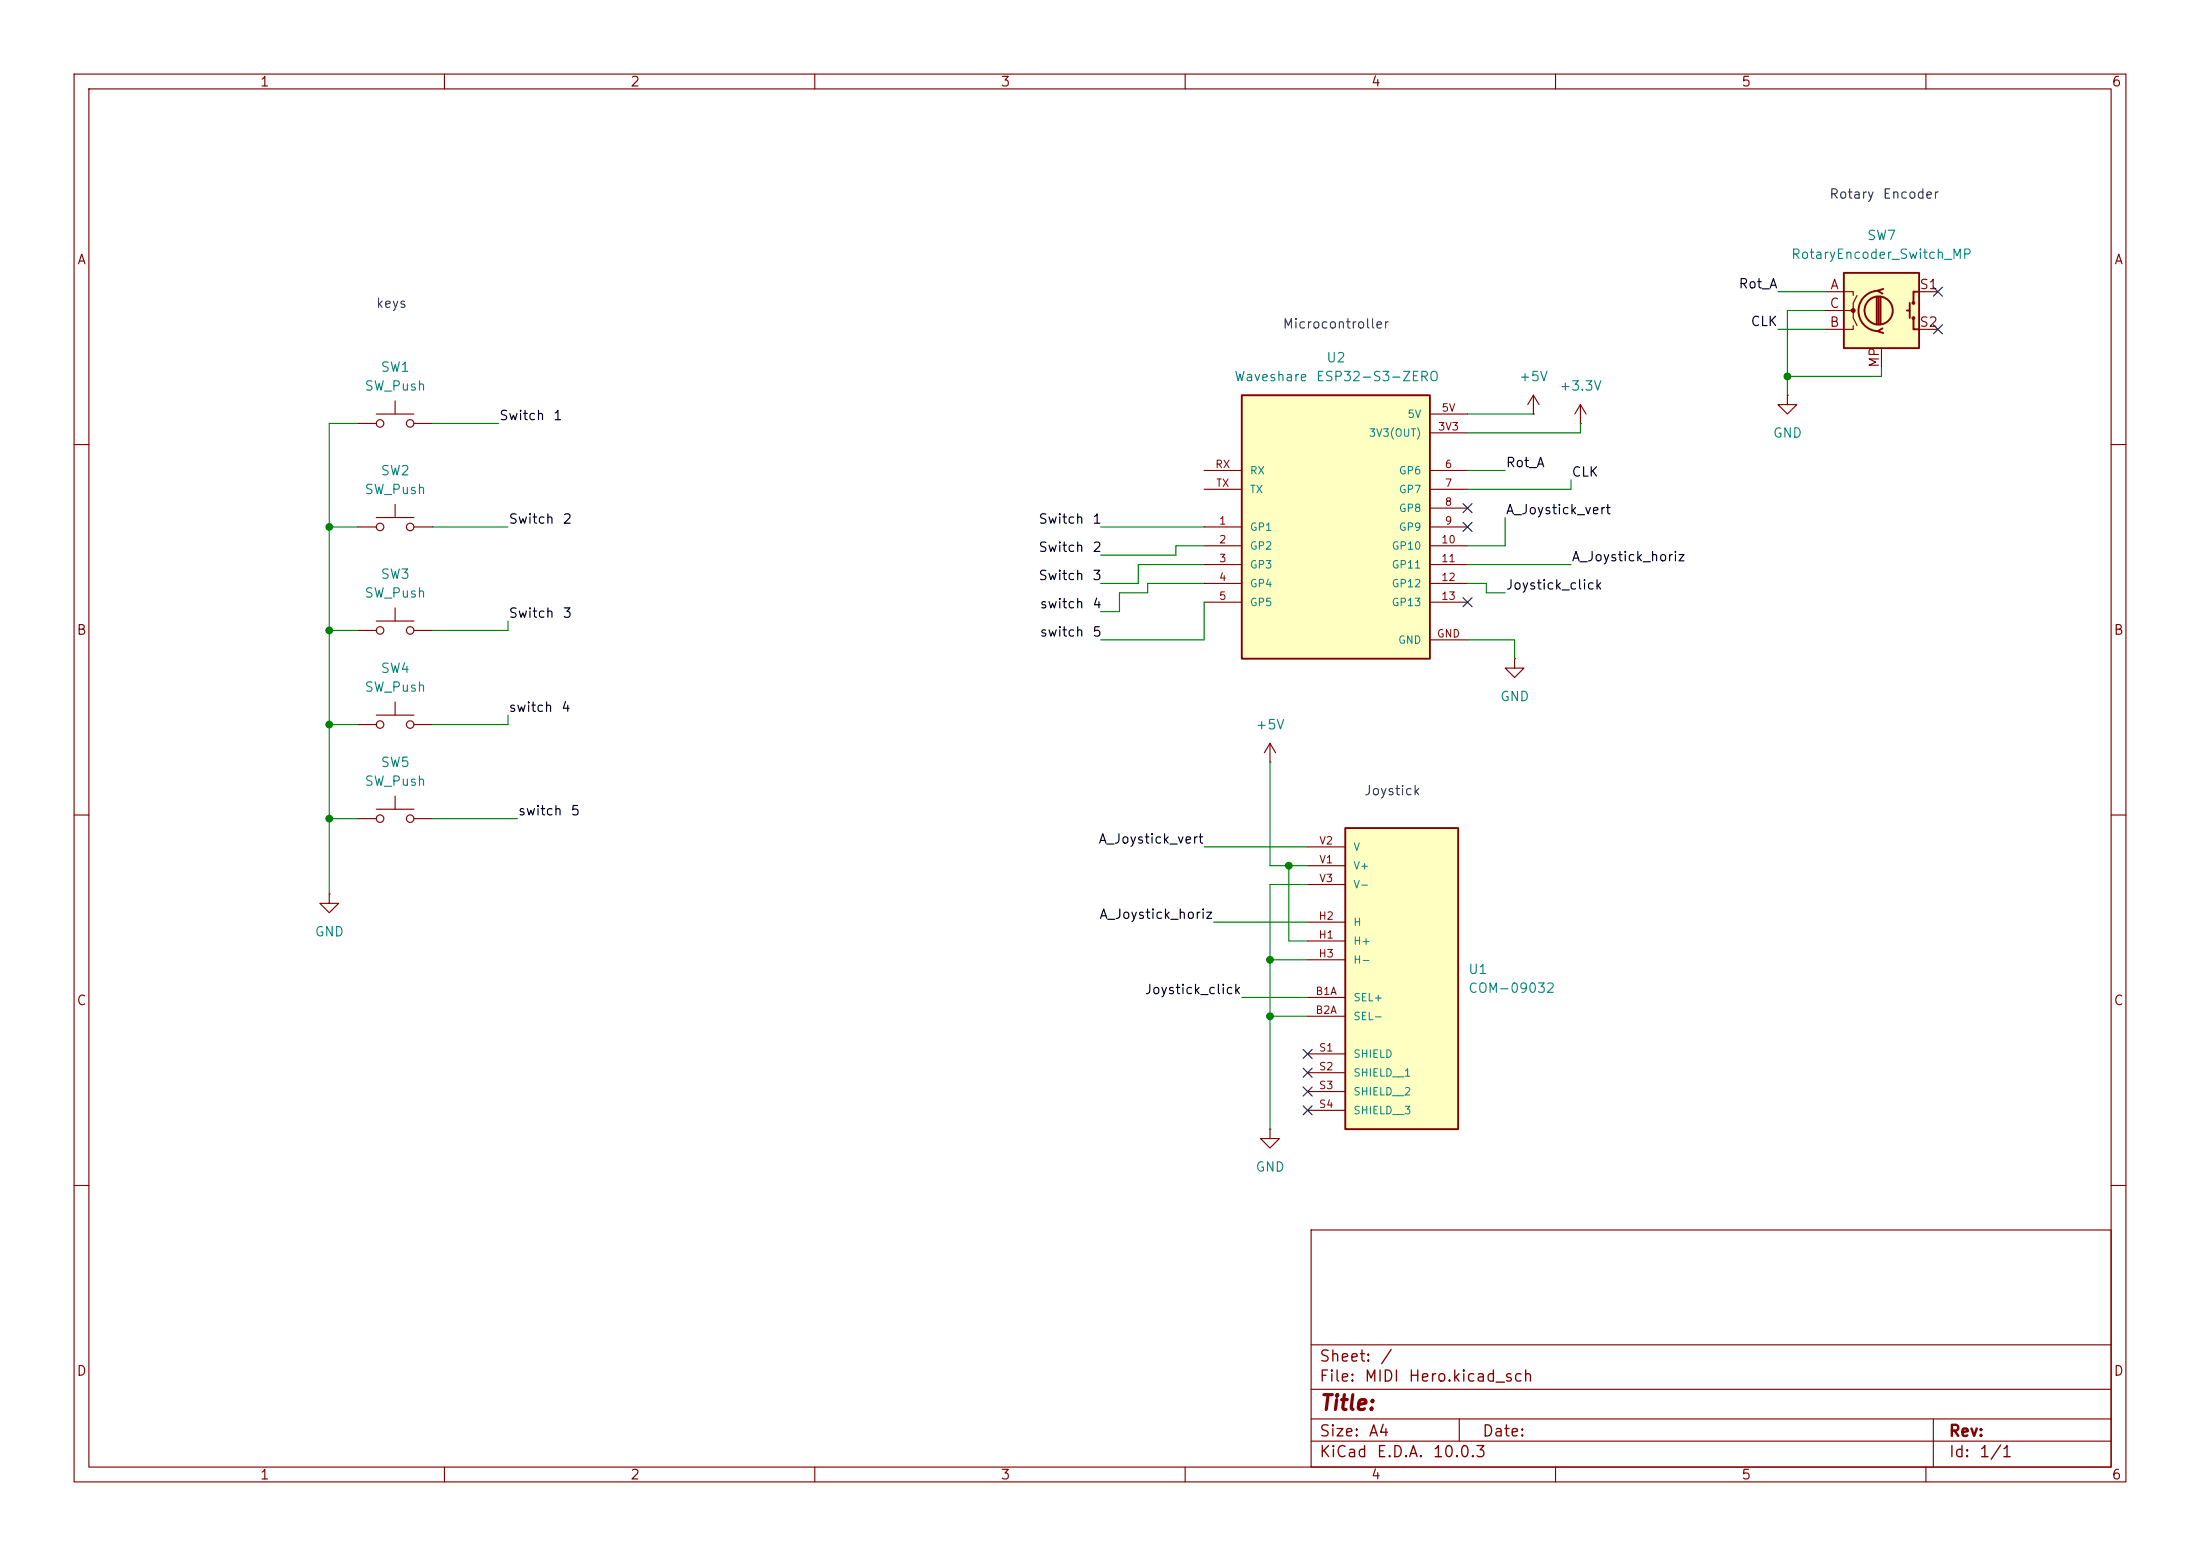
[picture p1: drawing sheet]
(kicad_sch
 (version 20260306)
 (generator "eeschema")
 (generator_version "10.0")
 (paper "A4")
 (lib_symbols
  (symbol "COM-09032:COM-09032"
   (pin_names
    (offset 1.016)) (exclude_from_sim no) (in_bom yes) (on_board yes)
   (in_pos_files yes)
   (duplicate_pin_numbers_are_jumpers no)
   (property "Reference" "U" (at -7.62 16.002 0) (show_name no) (do_not_autoplace no) (effects (font (size 1.27 1.27)) (justify left bottom)))
   (property "Value" "COM-09032" (at -7.62 -27.94 0) (show_name no) (do_not_autoplace no) (effects (font (size 1.27 1.27)) (justify left bottom)))
   (property "Footprint" "COM-09032:XDCR_COM-09032" (at 0 0 0) (show_name no) (do_not_autoplace no) (hide yes) (effects (font (size 1.27 1.27)) (justify bottom)))
   (property "Datasheet" "" (at 0 0 0) (show_name no) (do_not_autoplace no) (hide yes) (effects (font (size 1.27 1.27))))
   (property "Description" "" (at 0 0 0) (show_name no) (do_not_autoplace no) (hide yes) (effects (font (size 1.27 1.27))))
   (property "PARTREV" "N/A" (at 0 0 0) (show_name no) (do_not_autoplace no) (hide yes) (effects (font (size 1.27 1.27)) (justify bottom)))
   (property "STANDARD" "Manufacturer Recommendations" (at 0 0 0) (show_name no) (do_not_autoplace no) (hide yes) (effects (font (size 1.27 1.27)) (justify bottom)))
   (property "MAXIMUM_PACKAGE_HEIGHT" "30.1mm" (at 0 0 0) (show_name no) (do_not_autoplace no) (hide yes) (effects (font (size 1.27 1.27)) (justify bottom)))
   (property "MANUFACTURER" "SparkFun Electronics" (at 0 0 0) (show_name no) (do_not_autoplace no) (hide yes) (effects (font (size 1.27 1.27)) (justify bottom)))
   (symbol "COM-09032_0_0"
    (rectangle (start -7.62 -25.4) (end 7.62 15.24) (stroke (width 0.254) (type default)) (fill (type background)))
    (pin passive line (at -12.7 -7.62 0) (length 5.08) (name "SEL+" (effects (font (size 1.016 1.016)))) (number "B1A" (effects (font (size 1.016 1.016)))))
    (pin passive line (at -12.7 -10.16 0) (length 5.08) (name "SEL-" (effects (font (size 1.016 1.016)))) (number "B2A" (effects (font (size 1.016 1.016)))))
    (pin passive line (at -12.7 0 0) (length 5.08) (name "H+" (effects (font (size 1.016 1.016)))) (number "H1" (effects (font (size 1.016 1.016)))))
    (pin passive line (at -12.7 2.54 0) (length 5.08) (name "H" (effects (font (size 1.016 1.016)))) (number "H2" (effects (font (size 1.016 1.016)))))
    (pin passive line (at -12.7 -2.54 0) (length 5.08) (name "H-" (effects (font (size 1.016 1.016)))) (number "H3" (effects (font (size 1.016 1.016)))))
    (pin passive line (at -12.7 -15.24 0) (length 5.08) (name "SHIELD" (effects (font (size 1.016 1.016)))) (number "S1" (effects (font (size 1.016 1.016)))))
    (pin passive line (at -12.7 -17.78 0) (length 5.08) (name "SHIELD__1" (effects (font (size 1.016 1.016)))) (number "S2" (effects (font (size 1.016 1.016)))))
    (pin passive line (at -12.7 -20.32 0) (length 5.08) (name "SHIELD__2" (effects (font (size 1.016 1.016)))) (number "S3" (effects (font (size 1.016 1.016)))))
    (pin passive line (at -12.7 -22.86 0) (length 5.08) (name "SHIELD__3" (effects (font (size 1.016 1.016)))) (number "S4" (effects (font (size 1.016 1.016)))))
    (pin passive line (at -12.7 10.16 0) (length 5.08) (name "V+" (effects (font (size 1.016 1.016)))) (number "V1" (effects (font (size 1.016 1.016)))))
    (pin passive line (at -12.7 12.7 0) (length 5.08) (name "V" (effects (font (size 1.016 1.016)))) (number "V2" (effects (font (size 1.016 1.016)))))
    (pin passive line (at -12.7 7.62 0) (length 5.08) (name "V-" (effects (font (size 1.016 1.016)))) (number "V3" (effects (font (size 1.016 1.016))))))
   (embedded_fonts no))
  (symbol "Device:RotaryEncoder_Switch_MP"
   (pin_names
    (offset 0.254) (hide yes)) (exclude_from_sim no) (in_bom yes) (on_board yes)
   (in_pos_files yes)
   (duplicate_pin_numbers_are_jumpers no)
   (property "Reference" "SW" (at 0 8.89 0) (show_name no) (do_not_autoplace no) (effects (font (size 1.27 1.27))))
   (property "Value" "RotaryEncoder_Switch_MP" (at 0 6.35 0) (show_name no) (do_not_autoplace no) (effects (font (size 1.27 1.27))))
   (property "Footprint" "" (at -3.81 4.064 0) (show_name no) (do_not_autoplace no) (hide yes) (effects (font (size 1.27 1.27))))
   (property "Datasheet" "" (at 0 -12.7 0) (show_name no) (do_not_autoplace no) (hide yes) (effects (font (size 1.27 1.27))))
   (property "Description" "Rotary encoder, dual channel, incremental quadrate outputs, with switch and MP Pin" (at 0 -15.24 0) (show_name no) (do_not_autoplace no) (hide yes) (effects (font (size 1.27 1.27))))
   (symbol "RotaryEncoder_Switch_MP_0_1"
    (rectangle (start -5.08 5.08) (end 5.08 -5.08) (stroke (width 0.254) (type default)) (fill (type background)))
    (polyline (pts (xy -5.08 2.54) (xy -3.81 2.54) (xy -3.81 2.032)) (stroke (width 0) (type default)) (fill (type none)))
    (polyline (pts (xy -5.08 0) (xy -3.81 0) (xy -3.81 -1.016) (xy -3.302 -2.032)) (stroke (width 0) (type default)) (fill (type none)))
    (polyline (pts (xy -5.08 -2.54) (xy -3.81 -2.54) (xy -3.81 -2.032)) (stroke (width 0) (type default)) (fill (type none)))
    (polyline (pts (xy -4.318 0) (xy -3.81 0) (xy -3.81 1.016) (xy -3.302 2.032)) (stroke (width 0) (type default)) (fill (type none)))
    (circle (center -3.81 0) (radius 0.254) (stroke (width 0) (type default)) (fill (type outline)))
    (polyline (pts (xy -0.635 -1.778) (xy -0.635 1.778)) (stroke (width 0.254) (type default)) (fill (type none)))
    (circle (center -0.381 0) (radius 1.905) (stroke (width 0.254) (type default)) (fill (type none)))
    (polyline (pts (xy -0.381 -1.778) (xy -0.381 1.778)) (stroke (width 0.254) (type default)) (fill (type none)))
    (arc (start -0.381 -2.794) (mid -3.0988 -0.0635) (end -0.381 2.667) (stroke (width 0.254) (type default)) (fill (type none)))
    (polyline (pts (xy -0.127 1.778) (xy -0.127 -1.778)) (stroke (width 0.254) (type default)) (fill (type none)))
    (polyline (pts (xy 0.254 2.921) (xy -0.508 2.667) (xy 0.127 2.286)) (stroke (width 0.254) (type default)) (fill (type none)))
    (polyline (pts (xy 0.254 -3.048) (xy -0.508 -2.794) (xy 0.127 -2.413)) (stroke (width 0.254) (type default)) (fill (type none)))
    (polyline (pts (xy 3.81 1.016) (xy 3.81 -1.016)) (stroke (width 0.254) (type default)) (fill (type none)))
    (polyline (pts (xy 3.81 0) (xy 3.429 0)) (stroke (width 0.254) (type default)) (fill (type none)))
    (circle (center 4.318 1.016) (radius 0.127) (stroke (width 0.254) (type default)) (fill (type none)))
    (circle (center 4.318 -1.016) (radius 0.127) (stroke (width 0.254) (type default)) (fill (type none)))
    (polyline (pts (xy 5.08 2.54) (xy 4.318 2.54) (xy 4.318 1.016)) (stroke (width 0.254) (type default)) (fill (type none)))
    (polyline (pts (xy 5.08 -2.54) (xy 4.318 -2.54) (xy 4.318 -1.016)) (stroke (width 0.254) (type default)) (fill (type none))))
   (symbol "RotaryEncoder_Switch_MP_1_1"
    (pin passive line (at -7.62 2.54 0) (length 2.54) (name "A" (effects (font (size 1.27 1.27)))) (number "A" (effects (font (size 1.27 1.27)))))
    (pin passive line (at -7.62 -2.54 0) (length 2.54) (name "B" (effects (font (size 1.27 1.27)))) (number "B" (effects (font (size 1.27 1.27)))))
    (pin passive line (at -7.62 0 0) (length 2.54) (name "C" (effects (font (size 1.27 1.27)))) (number "C" (effects (font (size 1.27 1.27)))))
    (pin passive line (at 0 -7.62 90) (length 2.54) (name "MP" (effects (font (size 1.27 1.27)))) (number "MP" (effects (font (size 1.27 1.27)))))
    (pin passive line (at 7.62 2.54 180) (length 2.54) (name "S1" (effects (font (size 1.27 1.27)))) (number "S1" (effects (font (size 1.27 1.27)))))
    (pin passive line (at 7.62 -2.54 180) (length 2.54) (name "S2" (effects (font (size 1.27 1.27)))) (number "S2" (effects (font (size 1.27 1.27))))))
   (embedded_fonts no))
  (symbol "Hackclub Symbols:Waveshare ESP32-S3-ZERO"
   (pin_names
    (offset 1.016)) (exclude_from_sim no) (in_bom yes) (on_board yes)
   (in_pos_files yes)
   (duplicate_pin_numbers_are_jumpers no)
   (property "Reference" "U" (at -12.7 18.542 0) (show_name no) (do_not_autoplace no) (effects (font (size 1.27 1.27)) (justify left bottom)))
   (property "Value" "Waveshare ESP32-S3-ZERO" (at -12.7 -20.32 0) (show_name no) (do_not_autoplace no) (effects (font (size 1.27 1.27)) (justify left bottom)))
   (property "Footprint" "Hackclub Footprints:Waveshare ESP32-S3-Zero" (at 0 0 0) (show_name no) (do_not_autoplace no) (hide yes) (effects (font (size 1.27 1.27)) (justify bottom)))
   (property "Datasheet" "" (at 0 0 0) (show_name no) (do_not_autoplace no) (hide yes) (effects (font (size 1.27 1.27))))
   (property "Description" "ESP32-S3 Mini Development Board, Based on ESP32-S3FH4R2 Dual-Core Processor, 240MHz Running Frequency, 2.4GHz Wi-Fi & Bluetooth 5" (at 0 0 0) (show_name no) (do_not_autoplace no) (hide yes) (effects (font (size 1.27 1.27)) (justify bottom)))
   (property "MF" "Waveshare Electronics" (at 0 0 0) (show_name no) (do_not_autoplace no) (hide yes) (effects (font (size 1.27 1.27)) (justify bottom)))
   (property "MAXIMUM_PACKAGE_HEIGHT" "4.35mm" (at 0 0 0) (show_name no) (do_not_autoplace no) (hide yes) (effects (font (size 1.27 1.27)) (justify bottom)))
   (property "CREATOR" "ANA" (at 0 0 0) (show_name no) (do_not_autoplace no) (hide yes) (effects (font (size 1.27 1.27)) (justify bottom)))
   (property "Price" "None" (at 0 0 0) (show_name no) (do_not_autoplace no) (hide yes) (effects (font (size 1.27 1.27)) (justify bottom)))
   (property "Package" "None" (at 0 0 0) (show_name no) (do_not_autoplace no) (hide yes) (effects (font (size 1.27 1.27)) (justify bottom)))
   (property "Check_prices" "https://www.snapeda.com/parts/ESP32-S3-Zero/Waveshare+Electronics/view-part/?ref=eda" (at 0 0 0) (show_name no) (do_not_autoplace no) (hide yes) (effects (font (size 1.27 1.27)) (justify bottom)))
   (property "STANDARD" "Manufacturer Recommendations" (at 0 0 0) (show_name no) (do_not_autoplace no) (hide yes) (effects (font (size 1.27 1.27)) (justify bottom)))
   (property "PARTREV" "NA" (at 0 0 0) (show_name no) (do_not_autoplace no) (hide yes) (effects (font (size 1.27 1.27)) (justify bottom)))
   (property "VERIFIER" "RODRIGO" (at 0 0 0) (show_name no) (do_not_autoplace no) (hide yes) (effects (font (size 1.27 1.27)) (justify bottom)))
   (property "SnapEDA_Link" "https://www.snapeda.com/parts/ESP32-S3-Zero/Waveshare+Electronics/view-part/?ref=snap" (at 0 0 0) (show_name no) (do_not_autoplace no) (hide yes) (effects (font (size 1.27 1.27)) (justify bottom)))
   (property "MP" "ESP32-S3-Zero" (at 0 0 0) (show_name no) (do_not_autoplace no) (hide yes) (effects (font (size 1.27 1.27)) (justify bottom)))
   (property "Availability" "Not in stock" (at 0 0 0) (show_name no) (do_not_autoplace no) (hide yes) (effects (font (size 1.27 1.27)) (justify bottom)))
   (property "MANUFACTURER" "Waveshare" (at 0 0 0) (show_name no) (do_not_autoplace no) (hide yes) (effects (font (size 1.27 1.27)) (justify bottom)))
   (symbol "Waveshare ESP32-S3-ZERO_0_0"
    (rectangle (start -12.7 -17.78) (end 12.7 17.78) (stroke (width 0.254) (type default)) (fill (type background)))
    (pin bidirectional line (at -17.78 0 0) (length 5.08) (name "GP1" (effects (font (size 1.016 1.016)))) (number "1" (effects (font (size 1.016 1.016)))))
    (pin bidirectional line (at -17.78 -2.54 0) (length 5.08) (name "GP2" (effects (font (size 1.016 1.016)))) (number "2" (effects (font (size 1.016 1.016)))))
    (pin bidirectional line (at -17.78 -5.08 0) (length 5.08) (name "GP3" (effects (font (size 1.016 1.016)))) (number "3" (effects (font (size 1.016 1.016)))))
    (pin power_in line (at 17.78 12.7 180) (length 5.08) (name "3V3(OUT)" (effects (font (size 1.016 1.016)))) (number "3V3" (effects (font (size 1.016 1.016)))))
    (pin bidirectional line (at -17.78 -7.62 0) (length 5.08) (name "GP4" (effects (font (size 1.016 1.016)))) (number "4" (effects (font (size 1.016 1.016)))))
    (pin bidirectional line (at -17.78 -10.16 0) (length 5.08) (name "GP5" (effects (font (size 1.016 1.016)))) (number "5" (effects (font (size 1.016 1.016)))))
    (pin power_in line (at 17.78 15.24 180) (length 5.08) (name "5V" (effects (font (size 1.016 1.016)))) (number "5V" (effects (font (size 1.016 1.016)))))
    (pin bidirectional line (at 17.78 7.62 180) (length 5.08) (name "GP6" (effects (font (size 1.016 1.016)))) (number "6" (effects (font (size 1.016 1.016)))))
    (pin bidirectional line (at 17.78 5.08 180) (length 5.08) (name "GP7" (effects (font (size 1.016 1.016)))) (number "7" (effects (font (size 1.016 1.016)))))
    (pin bidirectional line (at 17.78 2.54 180) (length 5.08) (name "GP8" (effects (font (size 1.016 1.016)))) (number "8" (effects (font (size 1.016 1.016)))))
    (pin bidirectional line (at 17.78 0 180) (length 5.08) (name "GP9" (effects (font (size 1.016 1.016)))) (number "9" (effects (font (size 1.016 1.016)))))
    (pin bidirectional line (at 17.78 -2.54 180) (length 5.08) (name "GP10" (effects (font (size 1.016 1.016)))) (number "10" (effects (font (size 1.016 1.016)))))
    (pin bidirectional line (at 17.78 -5.08 180) (length 5.08) (name "GP11" (effects (font (size 1.016 1.016)))) (number "11" (effects (font (size 1.016 1.016)))))
    (pin bidirectional line (at 17.78 -7.62 180) (length 5.08) (name "GP12" (effects (font (size 1.016 1.016)))) (number "12" (effects (font (size 1.016 1.016)))))
    (pin bidirectional line (at 17.78 -10.16 180) (length 5.08) (name "GP13" (effects (font (size 1.016 1.016)))) (number "13" (effects (font (size 1.016 1.016)))))
    (pin power_in line (at 17.78 -15.24 180) (length 5.08) (name "GND" (effects (font (size 1.016 1.016)))) (number "GND" (effects (font (size 1.016 1.016)))))
    (pin input line (at -17.78 7.62 0) (length 5.08) (name "RX" (effects (font (size 1.016 1.016)))) (number "RX" (effects (font (size 1.016 1.016)))))
    (pin output line (at -17.78 5.08 0) (length 5.08) (name "TX" (effects (font (size 1.016 1.016)))) (number "TX" (effects (font (size 1.016 1.016))))))
   (embedded_fonts no))
  (symbol "Switch:SW_Push"
   (pin_numbers (hide yes))
   (pin_names
    (offset 1.016) (hide yes)) (exclude_from_sim no) (in_bom yes) (on_board yes)
   (in_pos_files yes)
   (duplicate_pin_numbers_are_jumpers no)
   (property "Reference" "SW" (at 1.27 2.54 0) (show_name no) (do_not_autoplace no) (effects (font (size 1.27 1.27)) (justify left)))
   (property "Value" "SW_Push" (at 0 -1.524 0) (show_name no) (do_not_autoplace no) (effects (font (size 1.27 1.27))))
   (property "Footprint" "" (at 0 5.08 0) (show_name no) (do_not_autoplace no) (hide yes) (effects (font (size 1.27 1.27))))
   (property "Datasheet" "" (at 0 5.08 0) (show_name no) (do_not_autoplace no) (hide yes) (effects (font (size 1.27 1.27))))
   (property "Description" "Push button switch, generic, two pins" (at 0 0 0) (show_name no) (do_not_autoplace no) (hide yes) (effects (font (size 1.27 1.27))))
   (symbol "SW_Push_0_1"
    (circle (center -2.032 0) (radius 0.508) (stroke (width 0) (type default)) (fill (type none)))
    (polyline (pts (xy 0 1.27) (xy 0 3.048)) (stroke (width 0) (type default)) (fill (type none)))
    (circle (center 2.032 0) (radius 0.508) (stroke (width 0) (type default)) (fill (type none)))
    (polyline (pts (xy 2.54 1.27) (xy -2.54 1.27)) (stroke (width 0) (type default)) (fill (type none)))
    (pin passive line (at -5.08 0 0) (length 2.54) (name "1" (effects (font (size 1.27 1.27)))) (number "1" (effects (font (size 1.27 1.27)))))
    (pin passive line (at 5.08 0 180) (length 2.54) (name "2" (effects (font (size 1.27 1.27)))) (number "2" (effects (font (size 1.27 1.27))))))
   (embedded_fonts no))
  (symbol "power:+3.3V"
   (power global)
   (pin_numbers (hide yes))
   (pin_names
    (offset 0) (hide yes)) (exclude_from_sim no) (in_bom yes) (on_board yes)
   (in_pos_files yes)
   (duplicate_pin_numbers_are_jumpers no)
   (property "Reference" "#PWR" (at 0 -3.81 0) (show_name no) (do_not_autoplace no) (hide yes) (effects (font (size 1.27 1.27))))
   (property "Value" "+3.3V" (at 0 3.556 0) (show_name no) (do_not_autoplace no) (effects (font (size 1.27 1.27))))
   (property "Footprint" "" (at 0 0 0) (show_name no) (do_not_autoplace no) (hide yes) (effects (font (size 1.27 1.27))))
   (property "Datasheet" "" (at 0 0 0) (show_name no) (do_not_autoplace no) (hide yes) (effects (font (size 1.27 1.27))))
   (property "Description" "Power symbol creates a global label with name \"+3.3V\"" (at 0 0 0) (show_name no) (do_not_autoplace no) (hide yes) (effects (font (size 1.27 1.27))))
   (symbol "+3.3V_0_1"
    (polyline (pts (xy -0.762 1.27) (xy 0 2.54)) (stroke (width 0) (type default)) (fill (type none)))
    (polyline (pts (xy 0 2.54) (xy 0.762 1.27)) (stroke (width 0) (type default)) (fill (type none)))
    (polyline (pts (xy 0 0) (xy 0 2.54)) (stroke (width 0) (type default)) (fill (type none))))
   (symbol "+3.3V_1_1"
    (pin power_in line (at 0 0 90) (length 0) (name "" (effects (font (size 1.27 1.27)))) (number "1" (effects (font (size 1.27 1.27))))))
   (embedded_fonts no))
  (symbol "power:+5V"
   (power global)
   (pin_numbers (hide yes))
   (pin_names
    (offset 0) (hide yes)) (exclude_from_sim no) (in_bom yes) (on_board yes)
   (in_pos_files yes)
   (duplicate_pin_numbers_are_jumpers no)
   (property "Reference" "#PWR" (at 0 -3.81 0) (show_name no) (do_not_autoplace no) (hide yes) (effects (font (size 1.27 1.27))))
   (property "Value" "+5V" (at 0 3.556 0) (show_name no) (do_not_autoplace no) (effects (font (size 1.27 1.27))))
   (property "Footprint" "" (at 0 0 0) (show_name no) (do_not_autoplace no) (hide yes) (effects (font (size 1.27 1.27))))
   (property "Datasheet" "" (at 0 0 0) (show_name no) (do_not_autoplace no) (hide yes) (effects (font (size 1.27 1.27))))
   (property "Description" "Power symbol creates a global label with name \"+5V\"" (at 0 0 0) (show_name no) (do_not_autoplace no) (hide yes) (effects (font (size 1.27 1.27))))
   (symbol "+5V_0_1"
    (polyline (pts (xy -0.762 1.27) (xy 0 2.54)) (stroke (width 0) (type default)) (fill (type none)))
    (polyline (pts (xy 0 2.54) (xy 0.762 1.27)) (stroke (width 0) (type default)) (fill (type none)))
    (polyline (pts (xy 0 0) (xy 0 2.54)) (stroke (width 0) (type default)) (fill (type none))))
   (symbol "+5V_1_1"
    (pin power_in line (at 0 0 90) (length 0) (name "" (effects (font (size 1.27 1.27)))) (number "1" (effects (font (size 1.27 1.27))))))
   (embedded_fonts no))
  (symbol "power:GND"
   (power global)
   (pin_numbers (hide yes))
   (pin_names
    (offset 0) (hide yes)) (exclude_from_sim no) (in_bom yes) (on_board yes)
   (in_pos_files yes)
   (duplicate_pin_numbers_are_jumpers no)
   (property "Reference" "#PWR" (at 0 -6.35 0) (show_name no) (do_not_autoplace no) (hide yes) (effects (font (size 1.27 1.27))))
   (property "Value" "GND" (at 0 -3.81 0) (show_name no) (do_not_autoplace no) (effects (font (size 1.27 1.27))))
   (property "Footprint" "" (at 0 0 0) (show_name no) (do_not_autoplace no) (hide yes) (effects (font (size 1.27 1.27))))
   (property "Datasheet" "" (at 0 0 0) (show_name no) (do_not_autoplace no) (hide yes) (effects (font (size 1.27 1.27))))
   (property "Description" "Power symbol creates a global label with name \"GND\" , ground" (at 0 0 0) (show_name no) (do_not_autoplace no) (hide yes) (effects (font (size 1.27 1.27))))
   (symbol "GND_0_1"
    (polyline (pts (xy 0 0) (xy 0 -1.27) (xy 1.27 -1.27) (xy 0 -2.54) (xy -1.27 -1.27) (xy 0 -1.27)) (stroke (width 0) (type default)) (fill (type none))))
   (symbol "GND_1_1"
    (pin power_in line (at 0 0 270) (length 0) (name "" (effects (font (size 1.27 1.27)))) (number "1" (effects (font (size 1.27 1.27))))))
   (embedded_fonts no)))
 (text "keys"
  (exclude_from_sim no)
  (at 52.832 41.148 0)
  (effects (font (size 1.27 1.27))))
 (text "Microcontroller"
  (exclude_from_sim no)
  (at 180.34 43.942 0)
  (effects (font (size 1.27 1.27))))
 (text "Rotary Encoder"
  (exclude_from_sim no)
  (at 254.254 26.416 0)
  (effects (font (size 1.27 1.27))))
 (text "Joystick"
  (exclude_from_sim no)
  (at 187.96 106.934 0)
  (effects (font (size 1.27 1.27))))
 (junction
  (at 171.45 129.54)
  (diameter 0)
  (color 0 0 0 0))
 (junction
  (at 44.45 85.09)
  (diameter 0)
  (color 0 0 0 0))
 (junction
  (at 44.45 110.49)
  (diameter 0)
  (color 0 0 0 0))
 (junction
  (at 171.45 137.16)
  (diameter 0)
  (color 0 0 0 0))
 (junction
  (at 44.45 71.12)
  (diameter 0)
  (color 0 0 0 0))
 (junction
  (at 173.99 116.84)
  (diameter 0)
  (color 0 0 0 0))
 (junction
  (at 44.45 97.79)
  (diameter 0)
  (color 0 0 0 0))
 (junction
  (at 241.3 50.8)
  (diameter 0)
  (color 0 0 0 0))
 (no_connect
  (at 176.53 144.78))
 (no_connect
  (at 176.53 147.32))
 (no_connect
  (at 198.12 71.12))
 (no_connect
  (at 198.12 68.58))
 (no_connect
  (at 261.62 39.37))
 (no_connect
  (at 176.53 142.24))
 (no_connect
  (at 198.12 81.28))
 (no_connect
  (at 176.53 149.86))
 (no_connect
  (at 261.62 44.45))
 (wire
  (pts (xy 241.3 50.8) (xy 254 50.8))
  (stroke (width 0) (type default)))
 (wire
  (pts (xy 148.59 71.12) (xy 162.56 71.12))
  (stroke (width 0) (type default)))
 (wire
  (pts (xy 198.12 73.66) (xy 203.2 73.66))
  (stroke (width 0) (type default)))
 (wire
  (pts (xy 68.58 97.79) (xy 68.58 96.52))
  (stroke (width 0) (type default)))
 (wire
  (pts (xy 154.94 78.74) (xy 162.56 78.74))
  (stroke (width 0) (type default)))
 (wire
  (pts (xy 48.26 57.15) (xy 44.45 57.15))
  (stroke (width 0) (type default)))
 (wire
  (pts (xy 173.99 116.84) (xy 171.45 116.84))
  (stroke (width 0) (type default)))
 (wire
  (pts (xy 200.66 78.74) (xy 198.12 78.74))
  (stroke (width 0) (type default)))
 (wire
  (pts (xy 198.12 58.42) (xy 213.36 58.42))
  (stroke (width 0) (type default)))
 (wire
  (pts (xy 163.83 124.46) (xy 176.53 124.46))
  (stroke (width 0) (type default)))
 (wire
  (pts (xy 162.56 114.3) (xy 176.53 114.3))
  (stroke (width 0) (type default)))
 (wire
  (pts (xy 158.75 73.66) (xy 162.56 73.66))
  (stroke (width 0) (type default)))
 (wire
  (pts (xy 246.38 41.91) (xy 241.3 41.91))
  (stroke (width 0) (type default)))
 (wire
  (pts (xy 241.3 41.91) (xy 241.3 50.8))
  (stroke (width 0) (type default)))
 (wire
  (pts (xy 44.45 85.09) (xy 44.45 97.79))
  (stroke (width 0) (type default)))
 (wire
  (pts (xy 171.45 116.84) (xy 171.45 102.87))
  (stroke (width 0) (type default)))
 (wire
  (pts (xy 58.42 71.12) (xy 68.58 71.12))
  (stroke (width 0) (type default)))
 (wire
  (pts (xy 204.47 86.36) (xy 204.47 88.9))
  (stroke (width 0) (type default)))
 (wire
  (pts (xy 198.12 66.04) (xy 212.09 66.04))
  (stroke (width 0) (type default)))
 (wire
  (pts (xy 44.45 71.12) (xy 48.26 71.12))
  (stroke (width 0) (type default)))
 (wire
  (pts (xy 148.59 74.93) (xy 158.75 74.93))
  (stroke (width 0) (type default)))
 (wire
  (pts (xy 68.58 85.09) (xy 68.58 83.82))
  (stroke (width 0) (type default)))
 (wire
  (pts (xy 151.13 82.55) (xy 151.13 80.01))
  (stroke (width 0) (type default)))
 (wire
  (pts (xy 44.45 57.15) (xy 44.45 71.12))
  (stroke (width 0) (type default)))
 (wire
  (pts (xy 58.42 97.79) (xy 68.58 97.79))
  (stroke (width 0) (type default)))
 (wire
  (pts (xy 48.26 110.49) (xy 44.45 110.49))
  (stroke (width 0) (type default)))
 (wire
  (pts (xy 44.45 85.09) (xy 48.26 85.09))
  (stroke (width 0) (type default)))
 (wire
  (pts (xy 44.45 97.79) (xy 48.26 97.79))
  (stroke (width 0) (type default)))
 (wire
  (pts (xy 200.66 80.01) (xy 203.2 80.01))
  (stroke (width 0) (type default)))
 (wire
  (pts (xy 240.03 39.37) (xy 246.38 39.37))
  (stroke (width 0) (type default)))
 (wire
  (pts (xy 176.53 127) (xy 173.99 127))
  (stroke (width 0) (type default)))
 (wire
  (pts (xy 212.09 76.2) (xy 198.12 76.2))
  (stroke (width 0) (type default)))
 (wire
  (pts (xy 44.45 97.79) (xy 44.45 110.49))
  (stroke (width 0) (type default)))
 (wire
  (pts (xy 176.53 119.38) (xy 171.45 119.38))
  (stroke (width 0) (type default)))
 (wire
  (pts (xy 173.99 127) (xy 173.99 116.84))
  (stroke (width 0) (type default)))
 (wire
  (pts (xy 167.64 134.62) (xy 176.53 134.62))
  (stroke (width 0) (type default)))
 (wire
  (pts (xy 58.42 85.09) (xy 68.58 85.09))
  (stroke (width 0) (type default)))
 (wire
  (pts (xy 58.42 110.49) (xy 69.85 110.49))
  (stroke (width 0) (type default)))
 (wire
  (pts (xy 158.75 74.93) (xy 158.75 73.66))
  (stroke (width 0) (type default)))
 (wire
  (pts (xy 171.45 129.54) (xy 176.53 129.54))
  (stroke (width 0) (type default)))
 (wire
  (pts (xy 171.45 137.16) (xy 176.53 137.16))
  (stroke (width 0) (type default)))
 (wire
  (pts (xy 213.36 58.42) (xy 213.36 57.15))
  (stroke (width 0) (type default)))
 (wire
  (pts (xy 153.67 78.74) (xy 153.67 76.2))
  (stroke (width 0) (type default)))
 (wire
  (pts (xy 58.42 57.15) (xy 67.31 57.15))
  (stroke (width 0) (type default)))
 (wire
  (pts (xy 162.56 86.36) (xy 148.59 86.36))
  (stroke (width 0) (type default)))
 (wire
  (pts (xy 176.53 116.84) (xy 173.99 116.84))
  (stroke (width 0) (type default)))
 (wire
  (pts (xy 212.09 66.04) (xy 212.09 64.77))
  (stroke (width 0) (type default)))
 (wire
  (pts (xy 148.59 82.55) (xy 151.13 82.55))
  (stroke (width 0) (type default)))
 (wire
  (pts (xy 198.12 63.5) (xy 203.2 63.5))
  (stroke (width 0) (type default)))
 (wire
  (pts (xy 44.45 110.49) (xy 44.45 120.65))
  (stroke (width 0) (type default)))
 (wire
  (pts (xy 148.59 78.74) (xy 153.67 78.74))
  (stroke (width 0) (type default)))
 (wire
  (pts (xy 44.45 71.12) (xy 44.45 85.09))
  (stroke (width 0) (type default)))
 (wire
  (pts (xy 240.03 44.45) (xy 246.38 44.45))
  (stroke (width 0) (type default)))
 (wire
  (pts (xy 162.56 81.28) (xy 162.56 86.36))
  (stroke (width 0) (type default)))
 (wire
  (pts (xy 171.45 129.54) (xy 171.45 137.16))
  (stroke (width 0) (type default)))
 (wire
  (pts (xy 153.67 76.2) (xy 162.56 76.2))
  (stroke (width 0) (type default)))
 (wire
  (pts (xy 171.45 119.38) (xy 171.45 129.54))
  (stroke (width 0) (type default)))
 (wire
  (pts (xy 198.12 55.88) (xy 207.01 55.88))
  (stroke (width 0) (type default)))
 (wire
  (pts (xy 254 50.8) (xy 254 49.53))
  (stroke (width 0) (type default)))
 (wire
  (pts (xy 241.3 50.8) (xy 241.3 53.34))
  (stroke (width 0) (type default)))
 (wire
  (pts (xy 154.94 80.01) (xy 154.94 78.74))
  (stroke (width 0) (type default)))
 (wire
  (pts (xy 203.2 73.66) (xy 203.2 69.85))
  (stroke (width 0) (type default)))
 (wire
  (pts (xy 200.66 80.01) (xy 200.66 78.74))
  (stroke (width 0) (type default)))
 (wire
  (pts (xy 151.13 80.01) (xy 154.94 80.01))
  (stroke (width 0) (type default)))
 (wire
  (pts (xy 198.12 86.36) (xy 204.47 86.36))
  (stroke (width 0) (type default)))
 (wire
  (pts (xy 171.45 137.16) (xy 171.45 152.4))
  (stroke (width 0) (type default)))
 (label "Switch 3"
  (at 68.58 83.82 0)
  (effects (font (size 1.27 1.27)) (justify left bottom)))
 (label "A_Joystick_vert"
  (at 203.2 69.85 0)
  (effects (font (size 1.27 1.27)) (justify left bottom)))
 (label "Switch 1"
  (at 67.31 57.15 0)
  (effects (font (size 1.27 1.27)) (justify left bottom)))
 (label "CLK"
  (at 240.03 44.45 180)
  (effects (font (size 1.27 1.27)) (justify right bottom)))
 (label "switch 5"
  (at 69.85 110.49 0)
  (effects (font (size 1.27 1.27)) (justify left bottom)))
 (label "Joystick_click"
  (at 203.2 80.01 0)
  (effects (font (size 1.27 1.27)) (justify left bottom)))
 (label "Joystick_click"
  (at 167.64 134.62 180)
  (effects (font (size 1.27 1.27)) (justify right bottom)))
 (label "Switch 2"
  (at 68.58 71.12 0)
  (effects (font (size 1.27 1.27)) (justify left bottom)))
 (label "A_Joystick_vert"
  (at 162.56 114.3 180)
  (effects (font (size 1.27 1.27)) (justify right bottom)))
 (label "CLK"
  (at 212.09 64.77 0)
  (effects (font (size 1.27 1.27)) (justify left bottom)))
 (label "Rot_A"
  (at 240.03 39.37 180)
  (effects (font (size 1.27 1.27)) (justify right bottom)))
 (label "switch 5"
  (at 148.59 86.36 180)
  (effects (font (size 1.27 1.27)) (justify right bottom)))
 (label "switch 4"
  (at 68.58 96.52 0)
  (effects (font (size 1.27 1.27)) (justify left bottom)))
 (label "A_Joystick_horiz"
  (at 163.83 124.46 180)
  (effects (font (size 1.27 1.27)) (justify right bottom)))
 (label "Rot_A"
  (at 203.2 63.5 0)
  (effects (font (size 1.27 1.27)) (justify left bottom)))
 (label "Switch 1"
  (at 148.59 71.12 180)
  (effects (font (size 1.27 1.27)) (justify right bottom)))
 (label "Switch 3"
  (at 148.59 78.74 180)
  (effects (font (size 1.27 1.27)) (justify right bottom)))
 (label "A_Joystick_horiz"
  (at 212.09 76.2 0)
  (effects (font (size 1.27 1.27)) (justify left bottom)))
 (label "Switch 2"
  (at 148.59 74.93 180)
  (effects (font (size 1.27 1.27)) (justify right bottom)))
 (label "switch 4"
  (at 148.59 82.55 180)
  (effects (font (size 1.27 1.27)) (justify right bottom)))
 (symbol
  (lib_id "power:+3.3V")
  (at 213.36 57.15 0)
  (unit 1)
  (body_style 1)
  (exclude_from_sim no)
  (in_bom yes)
  (on_board yes)
  (in_pos_files yes)
  (dnp no)
  (fields_autoplaced yes)
  (property "Reference" "#PWR04" (at 213.36 60.96 0) (hide yes) (show_name no) (do_not_autoplace no) (effects (font (size 1.27 1.27))))
  (property "Value" "+3.3V" (at 213.36 52.07 0) (show_name no) (do_not_autoplace no) (effects (font (size 1.27 1.27))))
  (property "Footprint" "" (at 213.36 57.15 0) (hide yes) (show_name no) (do_not_autoplace no) (effects (font (size 1.27 1.27))))
  (property "Datasheet" "" (at 213.36 57.15 0) (hide yes) (show_name no) (do_not_autoplace no) (effects (font (size 1.27 1.27))))
  (property "Description" "Power symbol creates a global label with name \"+3.3V\"" (at 213.36 57.15 0) (hide yes) (show_name no) (do_not_autoplace no) (effects (font (size 1.27 1.27))))
  (pin "1"))
 (symbol
  (lib_id "power:GND")
  (at 204.47 88.9 0)
  (unit 1)
  (body_style 1)
  (exclude_from_sim no)
  (in_bom yes)
  (on_board yes)
  (in_pos_files yes)
  (dnp no)
  (fields_autoplaced yes)
  (property "Reference" "#PWR03" (at 204.47 95.25 0) (hide yes) (show_name no) (do_not_autoplace no) (effects (font (size 1.27 1.27))))
  (property "Value" "GND" (at 204.47 93.98 0) (show_name no) (do_not_autoplace no) (effects (font (size 1.27 1.27))))
  (property "Footprint" "" (at 204.47 88.9 0) (hide yes) (show_name no) (do_not_autoplace no) (effects (font (size 1.27 1.27))))
  (property "Datasheet" "" (at 204.47 88.9 0) (hide yes) (show_name no) (do_not_autoplace no) (effects (font (size 1.27 1.27))))
  (property "Description" "Power symbol creates a global label with name \"GND\" , ground" (at 204.47 88.9 0) (hide yes) (show_name no) (do_not_autoplace no) (effects (font (size 1.27 1.27))))
  (pin "1"))
 (symbol
  (lib_id "power:+5V")
  (at 171.45 102.87 0)
  (unit 1)
  (body_style 1)
  (exclude_from_sim no)
  (in_bom yes)
  (on_board yes)
  (in_pos_files yes)
  (dnp no)
  (fields_autoplaced yes)
  (property "Reference" "#PWR06" (at 171.45 106.68 0) (hide yes) (show_name no) (do_not_autoplace no) (effects (font (size 1.27 1.27))))
  (property "Value" "+5V" (at 171.45 97.79 0) (show_name no) (do_not_autoplace no) (effects (font (size 1.27 1.27))))
  (property "Footprint" "" (at 171.45 102.87 0) (hide yes) (show_name no) (do_not_autoplace no) (effects (font (size 1.27 1.27))))
  (property "Datasheet" "" (at 171.45 102.87 0) (hide yes) (show_name no) (do_not_autoplace no) (effects (font (size 1.27 1.27))))
  (property "Description" "Power symbol creates a global label with name \"+5V\"" (at 171.45 102.87 0) (hide yes) (show_name no) (do_not_autoplace no) (effects (font (size 1.27 1.27))))
  (pin "1"))
 (symbol
  (lib_id "Device:RotaryEncoder_Switch_MP")
  (at 254 41.91 0)
  (unit 1)
  (body_style 1)
  (exclude_from_sim no)
  (in_bom yes)
  (on_board yes)
  (in_pos_files yes)
  (dnp no)
  (fields_autoplaced yes)
  (property "Reference" "SW7" (at 254 31.75 0) (show_name no) (do_not_autoplace no) (effects (font (size 1.27 1.27))))
  (property "Value" "RotaryEncoder_Switch_MP" (at 254 34.29 0) (show_name no) (do_not_autoplace no) (effects (font (size 1.27 1.27))))
  (property "Footprint" "Rotary_Encoder:RotaryEncoder_Alps_EC11E-Switch_Vertical_H20mm" (at 250.19 37.846 0) (hide yes) (show_name no) (do_not_autoplace no) (effects (font (size 1.27 1.27))))
  (property "Datasheet" "" (at 254 54.61 0) (hide yes) (show_name no) (do_not_autoplace no) (effects (font (size 1.27 1.27))))
  (property "Description" "Rotary encoder, dual channel, incremental quadrate outputs, with switch and MP Pin" (at 254 57.15 0) (hide yes) (show_name no) (do_not_autoplace no) (effects (font (size 1.27 1.27))))
  (pin "S2")
  (pin "C")
  (pin "B")
  (pin "S1")
  (pin "A")
  (pin "MP"))
 (symbol
  (lib_id "Switch:SW_Push")
  (at 53.34 97.79 0)
  (unit 1)
  (body_style 1)
  (exclude_from_sim no)
  (in_bom yes)
  (on_board yes)
  (in_pos_files yes)
  (dnp no)
  (fields_autoplaced yes)
  (property "Reference" "SW4" (at 53.34 90.17 0) (show_name no) (do_not_autoplace no) (effects (font (size 1.27 1.27))))
  (property "Value" "SW_Push" (at 53.34 92.71 0) (show_name no) (do_not_autoplace no) (effects (font (size 1.27 1.27))))
  (property "Footprint" "Button_Switch_Keyboard:SW_Cherry_MX_1.00u_PCB" (at 53.34 92.71 0) (hide yes) (show_name no) (do_not_autoplace no) (effects (font (size 1.27 1.27))))
  (property "Datasheet" "" (at 53.34 92.71 0) (hide yes) (show_name no) (do_not_autoplace no) (effects (font (size 1.27 1.27))))
  (property "Description" "Push button switch, generic, two pins" (at 53.34 97.79 0) (hide yes) (show_name no) (do_not_autoplace no) (effects (font (size 1.27 1.27))))
  (pin "2")
  (pin "1"))
 (symbol
  (lib_id "Switch:SW_Push")
  (at 53.34 85.09 0)
  (unit 1)
  (body_style 1)
  (exclude_from_sim no)
  (in_bom yes)
  (on_board yes)
  (in_pos_files yes)
  (dnp no)
  (fields_autoplaced yes)
  (property "Reference" "SW3" (at 53.34 77.47 0) (show_name no) (do_not_autoplace no) (effects (font (size 1.27 1.27))))
  (property "Value" "SW_Push" (at 53.34 80.01 0) (show_name no) (do_not_autoplace no) (effects (font (size 1.27 1.27))))
  (property "Footprint" "Button_Switch_Keyboard:SW_Cherry_MX_1.00u_PCB" (at 53.34 80.01 0) (hide yes) (show_name no) (do_not_autoplace no) (effects (font (size 1.27 1.27))))
  (property "Datasheet" "" (at 53.34 80.01 0) (hide yes) (show_name no) (do_not_autoplace no) (effects (font (size 1.27 1.27))))
  (property "Description" "Push button switch, generic, two pins" (at 53.34 85.09 0) (hide yes) (show_name no) (do_not_autoplace no) (effects (font (size 1.27 1.27))))
  (pin "2")
  (pin "1"))
 (symbol
  (lib_id "power:GND")
  (at 241.3 53.34 0)
  (unit 1)
  (body_style 1)
  (exclude_from_sim no)
  (in_bom yes)
  (on_board yes)
  (in_pos_files yes)
  (dnp no)
  (fields_autoplaced yes)
  (property "Reference" "#PWR07" (at 241.3 59.69 0) (hide yes) (show_name no) (do_not_autoplace no) (effects (font (size 1.27 1.27))))
  (property "Value" "GND" (at 241.3 58.42 0) (show_name no) (do_not_autoplace no) (effects (font (size 1.27 1.27))))
  (property "Footprint" "" (at 241.3 53.34 0) (hide yes) (show_name no) (do_not_autoplace no) (effects (font (size 1.27 1.27))))
  (property "Datasheet" "" (at 241.3 53.34 0) (hide yes) (show_name no) (do_not_autoplace no) (effects (font (size 1.27 1.27))))
  (property "Description" "Power symbol creates a global label with name \"GND\" , ground" (at 241.3 53.34 0) (hide yes) (show_name no) (do_not_autoplace no) (effects (font (size 1.27 1.27))))
  (pin "1"))
 (symbol
  (lib_id "Hackclub Symbols:Waveshare ESP32-S3-ZERO")
  (at 180.34 71.12 0)
  (unit 1)
  (body_style 1)
  (exclude_from_sim no)
  (in_bom yes)
  (on_board yes)
  (in_pos_files yes)
  (dnp no)
  (fields_autoplaced yes)
  (property "Reference" "U2" (at 180.34 48.26 0) (show_name no) (do_not_autoplace no) (effects (font (size 1.27 1.27))))
  (property "Value" "Waveshare ESP32-S3-ZERO" (at 180.34 50.8 0) (show_name no) (do_not_autoplace no) (effects (font (size 1.27 1.27))))
  (property "Footprint" "Hackclub Footprints:Waveshare ESP32-S3-Zero" (at 180.34 71.12 0) (hide yes) (show_name no) (do_not_autoplace no) (effects (font (size 1.27 1.27)) (justify bottom)))
  (property "Datasheet" "" (at 180.34 71.12 0) (hide yes) (show_name no) (do_not_autoplace no) (effects (font (size 1.27 1.27))))
  (property "Description" "ESP32-S3 Mini Development Board, Based on ESP32-S3FH4R2 Dual-Core Processor, 240MHz Running Frequency, 2.4GHz Wi-Fi & Bluetooth 5" (at 180.34 71.12 0) (hide yes) (show_name no) (do_not_autoplace no) (effects (font (size 1.27 1.27)) (justify bottom)))
  (property "MF" "Waveshare Electronics" (at 180.34 71.12 0) (hide yes) (show_name no) (do_not_autoplace no) (effects (font (size 1.27 1.27)) (justify bottom)))
  (property "MAXIMUM_PACKAGE_HEIGHT" "4.35mm" (at 180.34 71.12 0) (hide yes) (show_name no) (do_not_autoplace no) (effects (font (size 1.27 1.27)) (justify bottom)))
  (property "CREATOR" "ANA" (at 180.34 71.12 0) (hide yes) (show_name no) (do_not_autoplace no) (effects (font (size 1.27 1.27)) (justify bottom)))
  (property "Price" "None" (at 180.34 71.12 0) (hide yes) (show_name no) (do_not_autoplace no) (effects (font (size 1.27 1.27)) (justify bottom)))
  (property "Package" "None" (at 180.34 71.12 0) (hide yes) (show_name no) (do_not_autoplace no) (effects (font (size 1.27 1.27)) (justify bottom)))
  (property "Check_prices" "https://www.snapeda.com/parts/ESP32-S3-Zero/Waveshare+Electronics/view-part/?ref=eda" (at 180.34 71.12 0) (hide yes) (show_name no) (do_not_autoplace no) (effects (font (size 1.27 1.27)) (justify bottom)))
  (property "STANDARD" "Manufacturer Recommendations" (at 180.34 71.12 0) (hide yes) (show_name no) (do_not_autoplace no) (effects (font (size 1.27 1.27)) (justify bottom)))
  (property "PARTREV" "NA" (at 180.34 71.12 0) (hide yes) (show_name no) (do_not_autoplace no) (effects (font (size 1.27 1.27)) (justify bottom)))
  (property "VERIFIER" "RODRIGO" (at 180.34 71.12 0) (hide yes) (show_name no) (do_not_autoplace no) (effects (font (size 1.27 1.27)) (justify bottom)))
  (property "SnapEDA_Link" "https://www.snapeda.com/parts/ESP32-S3-Zero/Waveshare+Electronics/view-part/?ref=snap" (at 180.34 71.12 0) (hide yes) (show_name no) (do_not_autoplace no) (effects (font (size 1.27 1.27)) (justify bottom)))
  (property "MP" "ESP32-S3-Zero" (at 180.34 71.12 0) (hide yes) (show_name no) (do_not_autoplace no) (effects (font (size 1.27 1.27)) (justify bottom)))
  (property "Availability" "Not in stock" (at 180.34 71.12 0) (hide yes) (show_name no) (do_not_autoplace no) (effects (font (size 1.27 1.27)) (justify bottom)))
  (property "MANUFACTURER" "Waveshare" (at 180.34 71.12 0) (hide yes) (show_name no) (do_not_autoplace no) (effects (font (size 1.27 1.27)) (justify bottom)))
  (pin "2")
  (pin "TX")
  (pin "RX")
  (pin "13")
  (pin "11")
  (pin "10")
  (pin "12")
  (pin "8")
  (pin "9")
  (pin "3V3")
  (pin "3")
  (pin "7")
  (pin "4")
  (pin "GND")
  (pin "5")
  (pin "6")
  (pin "5V")
  (pin "1"))
 (symbol
  (lib_id "COM-09032:COM-09032")
  (at 189.23 127 0)
  (unit 1)
  (body_style 1)
  (exclude_from_sim no)
  (in_bom yes)
  (on_board yes)
  (in_pos_files yes)
  (dnp no)
  (fields_autoplaced yes)
  (property "Reference" "U1" (at 198.12 130.8099 0) (show_name no) (do_not_autoplace no) (effects (font (size 1.27 1.27)) (justify left)))
  (property "Value" "COM-09032" (at 198.12 133.3499 0) (show_name no) (do_not_autoplace no) (effects (font (size 1.27 1.27)) (justify left)))
  (property "Footprint" "PS2 Joystick:XDCR_COM-09032" (at 189.23 127 0) (hide yes) (show_name no) (do_not_autoplace no) (effects (font (size 1.27 1.27)) (justify bottom)))
  (property "Datasheet" "" (at 189.23 127 0) (hide yes) (show_name no) (do_not_autoplace no) (effects (font (size 1.27 1.27))))
  (property "Description" "" (at 189.23 127 0) (hide yes) (show_name no) (do_not_autoplace no) (effects (font (size 1.27 1.27))))
  (property "PARTREV" "N/A" (at 189.23 127 0) (hide yes) (show_name no) (do_not_autoplace no) (effects (font (size 1.27 1.27)) (justify bottom)))
  (property "STANDARD" "Manufacturer Recommendations" (at 189.23 127 0) (hide yes) (show_name no) (do_not_autoplace no) (effects (font (size 1.27 1.27)) (justify bottom)))
  (property "MAXIMUM_PACKAGE_HEIGHT" "30.1mm" (at 189.23 127 0) (hide yes) (show_name no) (do_not_autoplace no) (effects (font (size 1.27 1.27)) (justify bottom)))
  (property "MANUFACTURER" "SparkFun Electronics" (at 189.23 127 0) (hide yes) (show_name no) (do_not_autoplace no) (effects (font (size 1.27 1.27)) (justify bottom)))
  (pin "S1")
  (pin "V1")
  (pin "S3")
  (pin "H3")
  (pin "B1A")
  (pin "H1")
  (pin "H2")
  (pin "V2")
  (pin "S4")
  (pin "V3")
  (pin "S2")
  (pin "B2A"))
 (symbol
  (lib_id "power:GND")
  (at 44.45 120.65 0)
  (unit 1)
  (body_style 1)
  (exclude_from_sim no)
  (in_bom yes)
  (on_board yes)
  (in_pos_files yes)
  (dnp no)
  (fields_autoplaced yes)
  (property "Reference" "#PWR01" (at 44.45 127 0) (hide yes) (show_name no) (do_not_autoplace no) (effects (font (size 1.27 1.27))))
  (property "Value" "GND" (at 44.45 125.73 0) (show_name no) (do_not_autoplace no) (effects (font (size 1.27 1.27))))
  (property "Footprint" "" (at 44.45 120.65 0) (hide yes) (show_name no) (do_not_autoplace no) (effects (font (size 1.27 1.27))))
  (property "Datasheet" "" (at 44.45 120.65 0) (hide yes) (show_name no) (do_not_autoplace no) (effects (font (size 1.27 1.27))))
  (property "Description" "Power symbol creates a global label with name \"GND\" , ground" (at 44.45 120.65 0) (hide yes) (show_name no) (do_not_autoplace no) (effects (font (size 1.27 1.27))))
  (pin "1"))
 (symbol
  (lib_id "power:+5V")
  (at 207.01 55.88 0)
  (unit 1)
  (body_style 1)
  (exclude_from_sim no)
  (in_bom yes)
  (on_board yes)
  (in_pos_files yes)
  (dnp no)
  (fields_autoplaced yes)
  (property "Reference" "#PWR05" (at 207.01 59.69 0) (hide yes) (show_name no) (do_not_autoplace no) (effects (font (size 1.27 1.27))))
  (property "Value" "+5V" (at 207.01 50.8 0) (show_name no) (do_not_autoplace no) (effects (font (size 1.27 1.27))))
  (property "Footprint" "" (at 207.01 55.88 0) (hide yes) (show_name no) (do_not_autoplace no) (effects (font (size 1.27 1.27))))
  (property "Datasheet" "" (at 207.01 55.88 0) (hide yes) (show_name no) (do_not_autoplace no) (effects (font (size 1.27 1.27))))
  (property "Description" "Power symbol creates a global label with name \"+5V\"" (at 207.01 55.88 0) (hide yes) (show_name no) (do_not_autoplace no) (effects (font (size 1.27 1.27))))
  (pin "1"))
 (symbol
  (lib_id "Switch:SW_Push")
  (at 53.34 57.15 0)
  (unit 1)
  (body_style 1)
  (exclude_from_sim no)
  (in_bom yes)
  (on_board yes)
  (in_pos_files yes)
  (dnp no)
  (fields_autoplaced yes)
  (property "Reference" "SW1" (at 53.34 49.53 0) (show_name no) (do_not_autoplace no) (effects (font (size 1.27 1.27))))
  (property "Value" "SW_Push" (at 53.34 52.07 0) (show_name no) (do_not_autoplace no) (effects (font (size 1.27 1.27))))
  (property "Footprint" "Button_Switch_Keyboard:SW_Cherry_MX_1.00u_PCB" (at 53.34 52.07 0) (hide yes) (show_name no) (do_not_autoplace no) (effects (font (size 1.27 1.27))))
  (property "Datasheet" "" (at 53.34 52.07 0) (hide yes) (show_name no) (do_not_autoplace no) (effects (font (size 1.27 1.27))))
  (property "Description" "Push button switch, generic, two pins" (at 53.34 57.15 0) (hide yes) (show_name no) (do_not_autoplace no) (effects (font (size 1.27 1.27))))
  (pin "2")
  (pin "1"))
 (symbol
  (lib_id "Switch:SW_Push")
  (at 53.34 71.12 0)
  (unit 1)
  (body_style 1)
  (exclude_from_sim no)
  (in_bom yes)
  (on_board yes)
  (in_pos_files yes)
  (dnp no)
  (fields_autoplaced yes)
  (property "Reference" "SW2" (at 53.34 63.5 0) (show_name no) (do_not_autoplace no) (effects (font (size 1.27 1.27))))
  (property "Value" "SW_Push" (at 53.34 66.04 0) (show_name no) (do_not_autoplace no) (effects (font (size 1.27 1.27))))
  (property "Footprint" "Button_Switch_Keyboard:SW_Cherry_MX_1.00u_PCB" (at 53.34 66.04 0) (hide yes) (show_name no) (do_not_autoplace no) (effects (font (size 1.27 1.27))))
  (property "Datasheet" "" (at 53.34 66.04 0) (hide yes) (show_name no) (do_not_autoplace no) (effects (font (size 1.27 1.27))))
  (property "Description" "Push button switch, generic, two pins" (at 53.34 71.12 0) (hide yes) (show_name no) (do_not_autoplace no) (effects (font (size 1.27 1.27))))
  (pin "2")
  (pin "1"))
 (symbol
  (lib_id "Switch:SW_Push")
  (at 53.34 110.49 0)
  (unit 1)
  (body_style 1)
  (exclude_from_sim no)
  (in_bom yes)
  (on_board yes)
  (in_pos_files yes)
  (dnp no)
  (fields_autoplaced yes)
  (property "Reference" "SW5" (at 53.34 102.87 0) (show_name no) (do_not_autoplace no) (effects (font (size 1.27 1.27))))
  (property "Value" "SW_Push" (at 53.34 105.41 0) (show_name no) (do_not_autoplace no) (effects (font (size 1.27 1.27))))
  (property "Footprint" "Button_Switch_Keyboard:SW_Cherry_MX_1.00u_PCB" (at 53.34 105.41 0) (hide yes) (show_name no) (do_not_autoplace no) (effects (font (size 1.27 1.27))))
  (property "Datasheet" "" (at 53.34 105.41 0) (hide yes) (show_name no) (do_not_autoplace no) (effects (font (size 1.27 1.27))))
  (property "Description" "Push button switch, generic, two pins" (at 53.34 110.49 0) (hide yes) (show_name no) (do_not_autoplace no) (effects (font (size 1.27 1.27))))
  (pin "2")
  (pin "1"))
 (symbol
  (lib_id "power:GND")
  (at 171.45 152.4 0)
  (unit 1)
  (body_style 1)
  (exclude_from_sim no)
  (in_bom yes)
  (on_board yes)
  (in_pos_files yes)
  (dnp no)
  (fields_autoplaced yes)
  (property "Reference" "#PWR02" (at 171.45 158.75 0) (hide yes) (show_name no) (do_not_autoplace no) (effects (font (size 1.27 1.27))))
  (property "Value" "GND" (at 171.45 157.48 0) (show_name no) (do_not_autoplace no) (effects (font (size 1.27 1.27))))
  (property "Footprint" "" (at 171.45 152.4 0) (hide yes) (show_name no) (do_not_autoplace no) (effects (font (size 1.27 1.27))))
  (property "Datasheet" "" (at 171.45 152.4 0) (hide yes) (show_name no) (do_not_autoplace no) (effects (font (size 1.27 1.27))))
  (property "Description" "Power symbol creates a global label with name \"GND\" , ground" (at 171.45 152.4 0) (hide yes) (show_name no) (do_not_autoplace no) (effects (font (size 1.27 1.27))))
  (pin "1"))
 (sheet_instances
  (path ""
   (page "1")))
 (embedded_fonts no))
